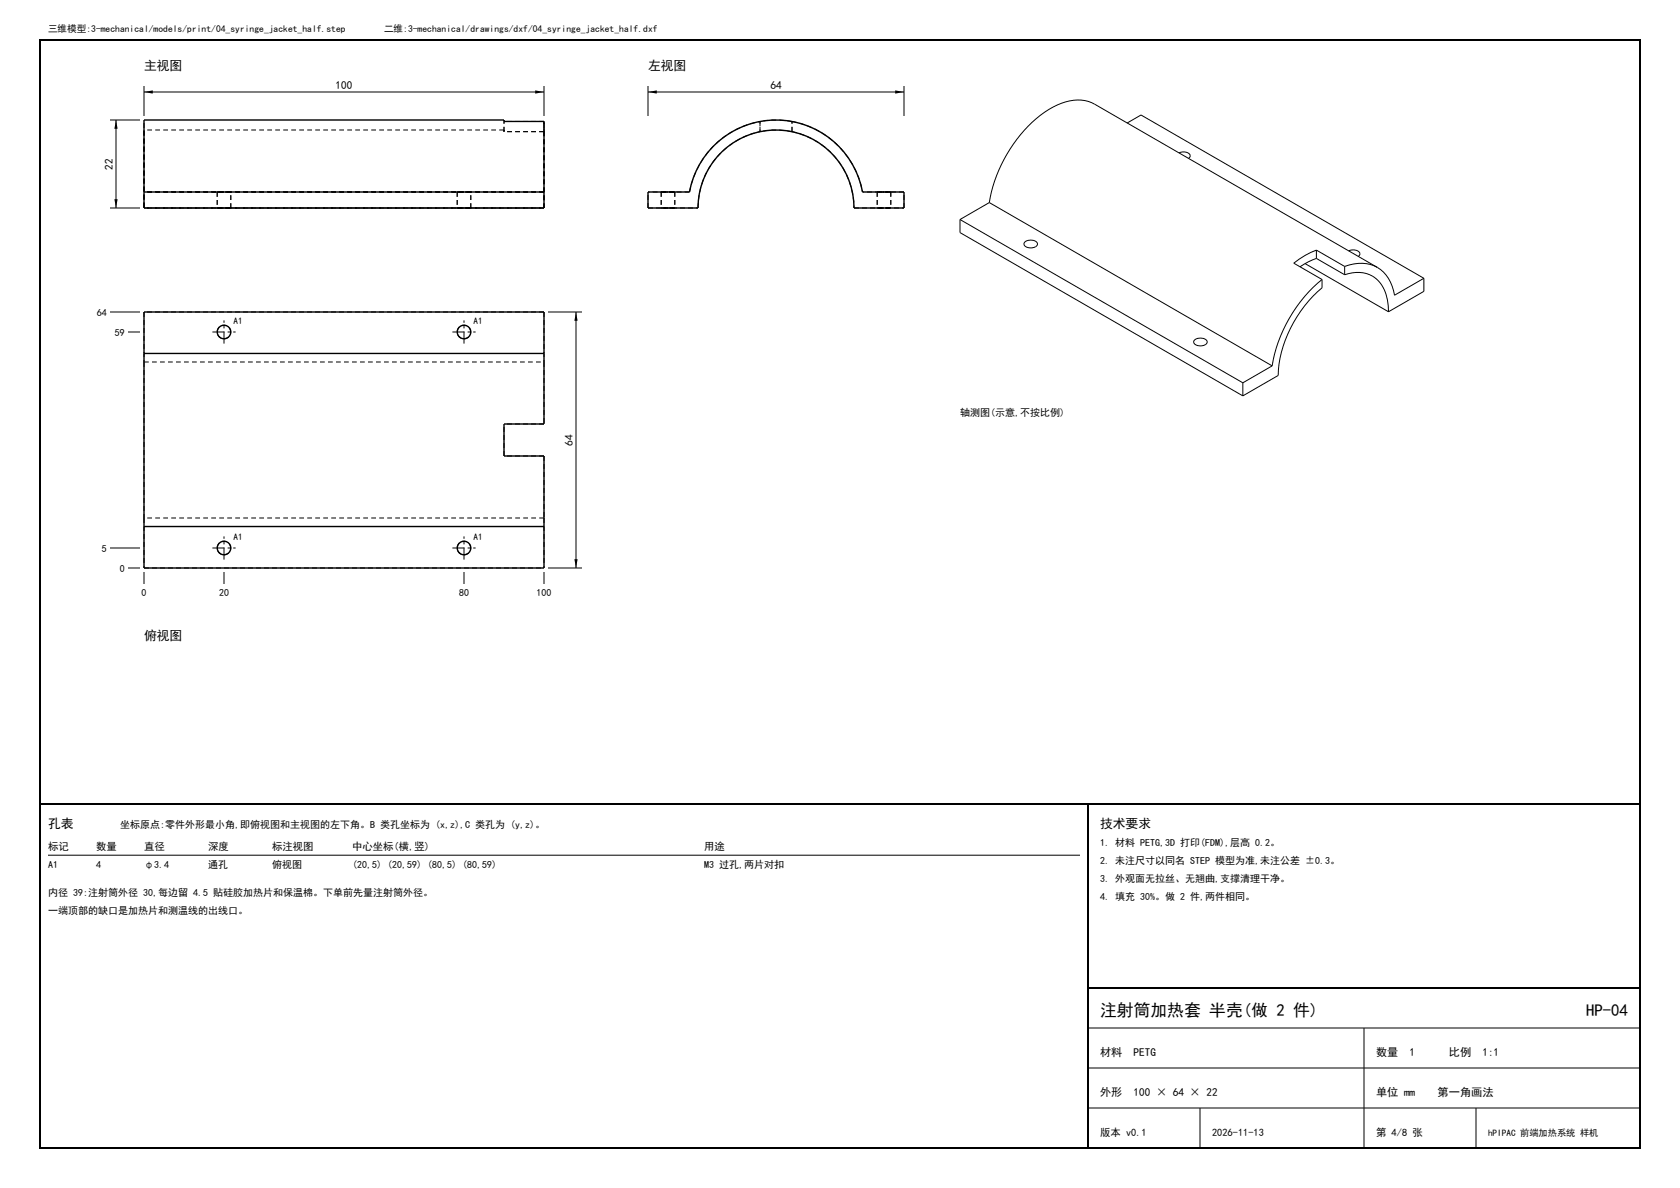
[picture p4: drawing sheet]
<svg xmlns="http://www.w3.org/2000/svg" width="420mm" height="297mm" viewBox="0 0 420 297" stroke-linecap="round" stroke-linejoin="round" font-family="sans-serif">
<path d="M10 10h400v277h-400zM10 201h400M272 201v86M272 247h138" fill="none" stroke="#000" stroke-width=".5"/>
<g fill="none" stroke="#000" stroke-width=".25" stroke-dasharray="1.2 .8" stroke-linecap="butt">
<path d="M36 32.5v19.5M126 30v.4M126 32.9v-.4M126 32.5v.4M126 32.9v-2.5M126 32.5h-90M136 30.4h-10M136 32.9v19.1M136 32.9h-10M136 30.4v2.5M136 32.9v-2.5M190 30.4v2.5"/>
<path d="M190 32.9v-2.5M198 30.4a22 22 0 0 1 17.6 17.6M198 30.4a22 22 0 0 0-8 0M198 32.9a19.5 19.5 0 0 1 15.5 19.1M198 32.9a19.5 19.5 0 0 0-8 0M198 32.9v-2.5M36 52v-4M36 48v-18M36 52v-19.5M36 52h100M54.3 52h3.4M54.3 48h3.4"/>
<path d="M54.3 48v4M57.7 52h-3.4M57.7 48h-3.4M57.7 52v-4M114.3 52h3.4M114.3 48h3.4M114.3 48v4M117.7 52h-3.4M117.7 48h-3.4M117.7 52v-4M136 52h-100M136 52v-4"/>
<path d="M136 48h-100M136 48v-17.6M136 52v-19.1M162 52h12.5M162 52v-4M165.3 52h3.4M165.3 48h3.4M165.3 48v4M167 52h-1.7M167 48h-1.7M168.7 52h-1.7M168.7 48h-1.7"/>
<path d="M168.7 48v4M172.4 48h-10.4M172.4 48a22 22 0 0 1 17.6-17.6M174.5 52a19.5 19.5 0 0 1 15.5-19.1M213.5 52h12.5M219.3 48h3.4M219.3 52h3.4M219.3 48v4M221 48h-1.7M221 52h-1.7M222.7 48h-1.7M222.7 52h-1.7"/>
<path d="M222.7 48v4M226 48h-10.4M226 52v-4M36 78v12.5M136 78v12.5M136 78h-100M36 90.5v39M36 90.5h100M57.7 83a1.7 1.7 0 0 0-2.4-1.5 1.7 1.7 0 0 0-.4 2.8 1.7 1.7 0 0 0 2.7-.8l.1-.5M117.7 83a1.7 1.7 0 0 0-2.4-1.5 1.7 1.7 0 0 0-.4 2.8 1.7 1.7 0 0 0 2.7-.8l.1-.5M136 90.5v15.5M126 114v-8"/>
<path d="M136 114v15.5M136 114h-10M136 106h-10M36 129.5v12.5M57.7 137a1.7 1.7 0 0 0-2.4-1.5 1.7 1.7 0 0 0-.4 2.8 1.7 1.7 0 0 0 2.7-.8l.1-.5M117.7 137a1.7 1.7 0 0 0-2.4-1.5 1.7 1.7 0 0 0-.4 2.8 1.7 1.7 0 0 0 2.7-.8l.1-.5M136 129.5v12.5M136 129.5h-100M36 142h100"/>
</g>
<g fill="none" stroke="#000" stroke-width=".35">
<path d="M36 48v-18h90v.4h10v17.6M36 48v4h100v-4M36 48h100M162 48h10.4a22 22 0 0 1 21.6-18 22 22 0 0 1 21.6 18h10.4v4h-12.5a19.5 19.5 0 0 0-19.5-19.5 19.5 19.5 0 0 0-19.5 19.5h-12.5zM36 88.4v43.2M36 88.4v-10.4h100v10.4M36 88.4h100M136 88.4v17.6h-10v8h10v17.6M36 131.6v10.4h100v-10.4M36 131.6h100"/>
<circle cx="56" cy="83" r="1.7"/>
<circle cx="116" cy="83" r="1.7"/>
<circle cx="56" cy="137" r="1.7"/>
<circle cx="116" cy="137" r="1.7"/>
</g>
<g fill="none" stroke="#000" stroke-width=".25">
<path d="M27.5 30h7.5M29 30v22M36 21.5v7.5M36 23h100M136 21.5v7.5M162 23h64M162 21.5v7.5M226 21.5v7.5M281.8 30.7l3.5-2 70.7 40.9M294.7 38.2a2 2 0 0 1 2.9 .8l-.5 .6M27.5 52h7.5M240 54.9v3.2l70.7 40.9"/>
<path d="M240 54.9l70.7 40.8M247.3 50.6a35.1 35.1 0 0 1 14.9-23.2 12 12 0 0 1 10.7-1.8l71.4 41.3M247.3 50.6l-7.3 4.3M247.3 50.6l70.7 40.9M27.5 78h7.5M137 78h8.5M144 78v64M256.3 60.5a2.04 2.04 0 0 1 3.1 .5 1.95 1.95 0 0 1-3.4 0zM326.3 65.9l20.8 12M329.1 62.5a20.7 20.7 0 0 0-5.7 3.3l7.1 4.1M329.1 64.6l-2 .9-2.1 1.2M329.1 62.5l7.1 4.1"/>
<path d="M329.1 64.6l7.1 4.1M329.1 62.5v2.1M330.5 69.9a35.9 35.9 0 0 0-12.5 21.6M330.5 69.9v2.1a30.9 30.9 0 0 0-11 21.9l-8.8 5.1M336.2 66.6a9.6 9.6 0 0 1 8.1 .3M336.2 68.7a7.4 7.4 0 0 1 9.6 3.2l.5 1.1a13.7 13.7 0 0 1 .8 4.9M336.2 66.6v2.1M337.2 62.7a2 2 0 0 1 2.8 .8l-.4 .6M344.3 66.9a9.6 9.6 0 0 1 4.3 6.9l7.4-4.2M356 69.6v3.2l-8.9 5.1M32 83h3M298.7 85a2.04 2.04 0 0 1 3.1 .5 1.95 1.95 0 0 1-3.4 0z"/>
<path d="M310.7 95.7v3.3M318 91.5l-7.3 4.2M27.5 137h7.5M32 142h3M36 143v3M56 143v3M116 143v3M136 143v3M137 142h8.5M12 213.8h258M272 257h138M341 257v30"/>
<path d="M272 267h138M272 277h138M300 277v10M369 277v10"/>
</g>
<path d="M29 30l.4 2.2h-.8zM36 23l2.2-.4v.8zM133.8 22.6l2.2 .4-2.2 .4zM162 23l2.2-.4v.8zM223.8 22.6l2.2 .4-2.2 .4zM28.6 49.8h.8l-.4 2.2zM144 78l.4 2.2h-.8zM143.6 139.8h.8l-.4 2.2z" fill="#000"/>
<path d="M53.1 83h5.8M56 85.9v-5.8M113.1 83h5.8M116 85.9v-5.8M53.1 137h5.8M56 139.9v-5.8M113.1 137h5.8M116 139.9v-5.8" fill="none" stroke="#000" stroke-width=".25" stroke-dasharray="3 .8 .6 .8" stroke-linecap="butt"/>
<g font-size="4.2">
<text x="275" y="254">注射筒加热套 半壳(做 2 件)</text>
<text x="396.5" y="254">HP-04</text>
</g>
<g font-size="3.2">
<text x="36" y="17.5">主视图</text>
<text x="162" y="17.5">左视图</text>
<text x="36" y="160">俯视图</text>
<text x="12" y="207">孔表</text>
<text x="275" y="207">技术要求</text>
</g>
<g font-size="2.8">
<text x="83.9" y="22.2">100</text>
<text x="192.6" y="22.2">64</text>
<text x="28.2" y="42.4" transform="rotate(-90 28.2 42.4)">22</text>
<text x="143.2" y="111.4" transform="rotate(-90 143.2 111.4)">64</text>
<text x="275" y="264">材料</text>
<text x="283.4" y="264">PETG</text>
<text x="344" y="264">数量</text>
<text x="352.4" y="264">1</text>
<text x="362.2" y="264">比例</text>
<text x="370.6" y="264">1:1</text>
<text x="275" y="274">外形</text>
<text x="283.4" y="274">100 × 64 × 22</text>
<text x="344" y="274">单位 mm</text>
<text x="359.4" y="274">第一角画法</text>
</g>
<g font-size="2.6">
<text x="12" y="212.5">标记</text>
<text x="24" y="212.5">数量</text>
<text x="36" y="212.5">直径</text>
<text x="52" y="212.5">深度</text>
<text x="68" y="212.5">标注视图</text>
<text x="88" y="212.5">中心坐标(横,竖)</text>
<text x="176" y="212.5">用途</text>
<text x="275" y="284">版本 v0.1</text>
<text x="303" y="284">2026-11-13</text>
<text x="344" y="284">第 4/8 张</text>
</g>
<g font-size="2.5">
<text x="24.2" y="78.9">64</text>
<text x="28.7" y="83.9">59</text>
<text x="240" y="104">轴测图(示意,不按比例)</text>
<text x="25.5" y="137.9">5</text>
<text x="30" y="142.9">0</text>
<text x="35.4" y="149">0</text>
<text x="54.8" y="149">20</text>
<text x="114.8" y="149">80</text>
<text x="134.1" y="149">100</text>
<text x="30" y="207">坐标原点:零件外形最小角,即俯视图和主视图的左下角。B 类孔坐标为 (x,z),C 类孔为 (y,z)。</text>
<text x="275" y="211.5">1. 材料 PETG,3D 打印(FDM),层高 0.2。</text>
<text x="275" y="216">2. 未注尺寸以同名 STEP 模型为准,未注公差 ±0.3。</text>
<text x="12" y="217.1">A1</text>
<text x="24" y="217.1">4</text>
<text x="36" y="217.1">φ3.4</text>
<text x="52" y="217.1">通孔</text>
<text x="68" y="217.1">俯视图</text>
<text x="88" y="217.1">(20,5) (20,59) (80,5) (80,59)</text>
<text x="176" y="217.1">M3 过孔,两片对扣</text>
<text x="275" y="220.5">3. 外观面无拉丝、无翘曲,支撑清理干净。</text>
<text x="12" y="224">内径 39:注射筒外径 30,每边留 4.5 贴硅胶加热片和保温棉。下单前先量注射筒外径。</text>
<text x="275" y="225">4. 填充 30%。做 2 件,两件相同。</text>
<text x="12" y="228.4">一端顶部的缺口是加热片和测温线的出线口。</text>
</g>
<g font-size="2.4">
<text x="12" y="8">三维模型:3-mechanical/models/print/04_syringe_jacket_half.step</text>
<text x="96" y="8">二维:3-mechanical/drawings/dxf/04_syringe_jacket_half.dxf</text>
</g>
<g font-size="2.3">
<text x="58.4" y="80.9">A1</text>
<text x="118.4" y="80.9">A1</text>
<text x="58.4" y="134.9">A1</text>
<text x="118.4" y="134.9">A1</text>
<text x="372" y="284">hPIPAC 前端加热系统 样机</text>
</g>
</svg>
